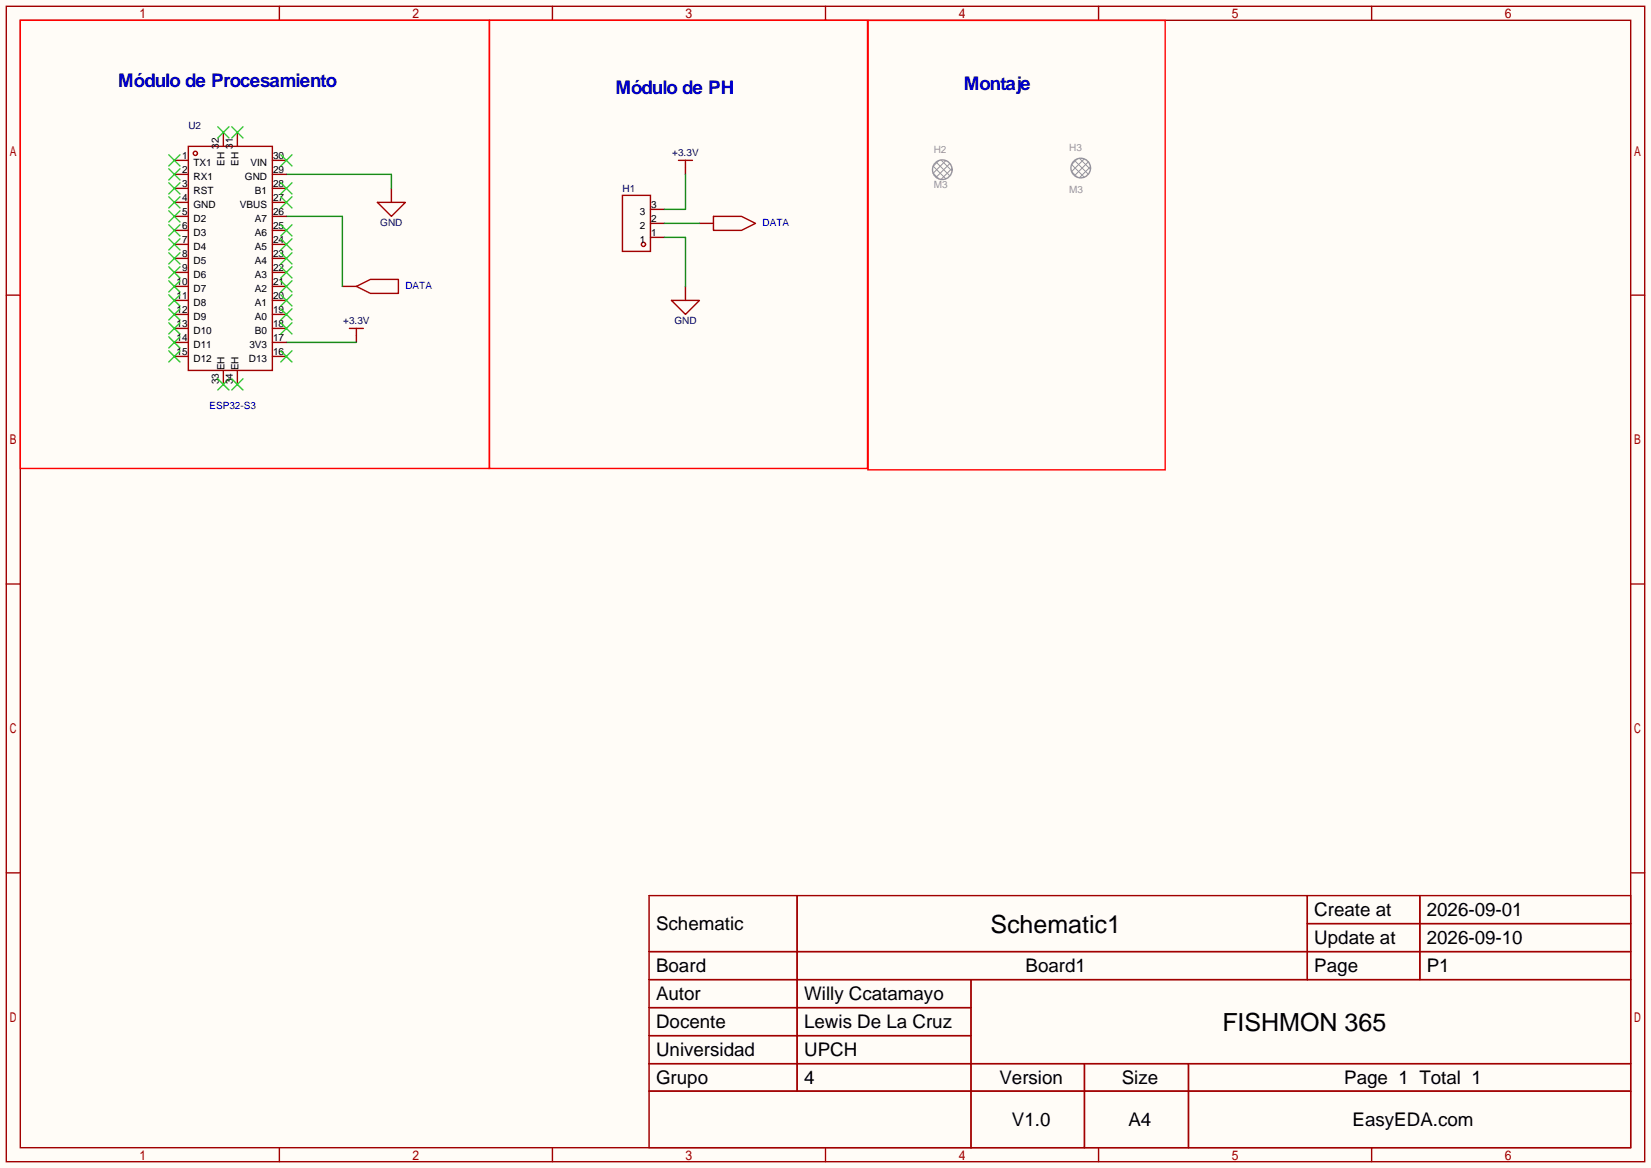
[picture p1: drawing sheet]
<svg xmlns="http://www.w3.org/2000/svg" width="299mm" height="212mm" viewBox="0 0 299 212" stroke-linecap="round" stroke-linejoin="round" font-family="sans-serif">
<path d="M0 0h299.5v211.8h-299.5z" fill="#fffcf7"/>
<g fill="none" stroke="#a10000" stroke-width=".25">
<path d="M1.1 1.1h297.2v209.6h-297.2zM3.7 3.7h292.1v204.5h-292.1zM50.7 1.1v2.6M100.2 1.1v2.6M149.7 1.1v2.6M199.3 1.1v2.6M248.8 1.1v2.6M34.2 26.5h15.2v40.7h-15.2zM68.5 36.7h5l-2.5 2.5zM112.9 35.4h5.1v10.2h-5.1zM123.1 29.1h2.5M124.3 29.1v1.3"/>
<path d="M129.4 39.2h5.1l2.5 1.3-2.5 1.3h-5.1zM1.1 53.5h2.6M63.4 59.6h2.5M64.6 51.9l2.6-1.2h5.1v2.5h-5.1zM64.6 59.6v1.2M121.8 54.5h5.1l-2.6 2.5zM295.8 53.5h2.5M1.1 105.9h2.6M295.8 105.9h2.5M1.1 158.3h2.6M295.8 158.3h2.5M117.7 162.4h178.1v45.8h-178.1z"/>
<path d="M117.7 172.6h178.1M117.7 177.7h178.1M144.6 162.4v35.5M176.1 177.7v30.5M237.1 162.4v15.3M237.1 167.5h58.7M257.5 162.4v15.3M117.7 182.8h58.4M117.7 192.9h178.1M117.7 187.8h58.4M117.7 197.9h178.1M196.7 192.9v15.3"/>
<path d="M215.6 192.9v15.3M50.7 208.2v2.5M100.2 208.2v2.5M149.7 208.2v2.5M199.3 208.2v2.5M248.8 208.2v2.5"/>
<circle cx="35.4" cy="27.8" r=".38"/>
<circle cx="116.7" cy="44.3" r=".38"/>
</g>
<g fill="none" stroke="#870000" stroke-width=".25">
<path d="M31.6 29.1h2.6M31.6 31.6h2.6M31.6 34.2h2.6M31.6 36.7h2.6M31.6 39.2h2.6M40.5 24v2.5M43.1 24v2.5M49.4 29.1h2.5M49.4 31.6h2.5M49.4 34.2h2.5M49.4 36.7h2.5M49.4 39.2h2.5"/>
<path d="M71 34.2v2.5M118 38h2.5M124.3 30.4v1.2M31.6 51.9h2.6M31.6 41.8h2.6M31.6 44.3h2.6M31.6 46.9h2.6M31.6 49.4h2.6M31.6 54.5h2.6M31.6 57h2.6M31.6 59.6h2.6M49.4 51.9h2.5"/>
<path d="M49.4 41.8h2.5M49.4 44.3h2.5M49.4 46.9h2.5M49.4 49.4h2.5M49.4 54.5h2.5M49.4 57h2.5M49.4 59.6h2.5M62.1 51.9h2.5M118 43.1h2.5M118 40.5h2.5M124.3 51.9v2.6M126.9 40.5h2.5"/>
<path d="M31.6 62.1h2.6M31.6 64.6h2.6M40.5 67.2v2.5M43.1 67.2v2.5M49.4 62.1h2.5M49.4 64.6h2.5M64.6 60.8v1.3"/>
</g>
<path d="M51.9 39.2h10.2v12.7M51.9 31.6h19.1v2.6M124.3 31.6v6.4h-3.8M120.5 40.5h6.4M120.5 43.1h3.8v8.8M51.9 62.1h12.7" fill="none" stroke="#008700" stroke-width=".25"/>
<path d="M3.7 3.7h85.1v81.3h-85.1zM88.8 3.7h68.6v81.3h-68.6zM157.4 3.7h53.9v81.5h-53.9z" fill="none" stroke="#f00" stroke-width=".25"/>
<g fill="none" stroke="#3c3" stroke-width=".25">
<path d="M30.6 28.1l2 2M30.6 30.6l2 2M30.6 33.1l2 2.1M30.6 35.7l2 2M30.6 38.2l2 2.1M32.6 28.1l-2 2M32.6 30.6l-2 2M32.6 33.1l-2 2.1M32.6 35.7l-2 2M32.6 38.2l-2 2.1M39.5 23l2 2M41.5 23l-2 2"/>
<path d="M42 23l2.1 2M44.1 23l-2.1 2M50.9 35.7l2.1 2M50.9 33.1l2.1 2.1M50.9 28.1l2.1 2M53 33.1l-2.1 2.1M53 35.7l-2.1 2M53 28.1l-2.1 2M30.6 40.8l2 2M30.6 43.3l2 2M30.6 45.8l2 2.1M30.6 48.4l2 2"/>
<path d="M30.6 50.9l2 2.1M30.6 53.5l2 2M30.6 56l2 2M30.6 58.5l2 2.1M32.6 40.8l-2 2M32.6 43.3l-2 2M32.6 45.8l-2 2.1M32.6 48.4l-2 2M32.6 50.9l-2 2.1M32.6 53.5l-2 2M32.6 56l-2 2M32.6 58.5l-2 2.1"/>
<path d="M50.9 58.5l2.1 2.1M50.9 56l2.1 2M50.9 53.5l2.1 2M50.9 50.9l2.1 2.1M50.9 48.4l2.1 2M50.9 45.8l2.1 2.1M50.9 43.3l2.1 2M50.9 40.8l2.1 2M53 43.3l-2.1 2M53 58.5l-2.1 2.1M53 56l-2.1 2M53 53.5l-2.1 2"/>
<path d="M53 50.9l-2.1 2.1M53 48.4l-2.1 2M53 45.8l-2.1 2.1M53 40.8l-2.1 2M30.6 61.1l2 2M30.6 63.6l2 2.1M32.6 61.1l-2 2M32.6 63.6l-2 2.1M39.5 68.7l2 2M41.5 68.7l-2 2M42 68.7l2.1 2M44.1 68.7l-2.1 2"/>
<path d="M50.9 63.6l2.1 2.1M53 63.6l-2.1 2.1"/>
</g>
<g fill="none" stroke="#999" stroke-width=".18">
<path d="M169.3 31.4l1 1M169.8 29.4l2.5 2.5M170.3 29.1l-1 1.1 2.3 2.2M170.7 29l2 2M171.6 29.1l-2.3 2.3M172.3 29.7l-2.5 2.5M172.7 30.5l-2 2M194.9 29.1l2.5 2.5M195.4 28.8l-1 1.1 2.3 2.2M195.8 28.7l2 2M196.7 28.8l-2.3 2.3 1 1M197.4 29.4l-2.5 2.5"/>
<path d="M197.8 30.2l-2 2"/>
</g>
<g fill="none" stroke="#999" stroke-width=".25">
<circle cx="170.9" cy="30.8" r="1.78"/>
<circle cx="196" cy="30.5" r="1.78"/>
</g>
<g font-size="4.5">
<text x="179.6" y="169.2">Schematic1</text>
<text x="221.7" y="187">FISHMON 365</text>
</g>
<g font-size="3.4" fill="#00c">
<text x="21.5" y="15.8">Módulo de Procesamiento</text>
<text x="111.6" y="17.1">Módulo de PH</text>
<text x="174.8" y="16.3">Montaje</text>
</g>
<g font-size="3.4">
<text x="238.4" y="166.1">Create at</text>
<text x="258.8" y="166.1">2026-09-01</text>
<text x="119" y="168.7">Schematic</text>
<text x="238.4" y="171.2">Update at</text>
<text x="258.8" y="171.2">2026-09-10</text>
<text x="119" y="176.3">Board</text>
<text x="186" y="176.3">Board1</text>
<text x="238.4" y="176.3">Page</text>
<text x="258.8" y="176.3">P1</text>
<text x="119" y="181.4">Autor</text>
<text x="145.9" y="181.4">Willy Ccatamayo</text>
<text x="119" y="186.5">Docente</text>
<text x="119" y="191.5">Universidad</text>
<text x="145.9" y="186.5">Lewis De La Cruz</text>
<text x="145.9" y="191.5">UPCH</text>
<text x="119" y="196.6">Grupo</text>
<text x="145.9" y="196.6">4</text>
<text x="181.3" y="196.6">Version</text>
<text x="203.5" y="196.6">Size</text>
<text x="243.8" y="196.6">Page 1 Total 1</text>
<text x="183.5" y="204.2">V1.0</text>
<text x="204.7" y="204.2">A4</text>
<text x="245.3" y="204.2">EasyEDA.com</text>
</g>
<g font-size="1.8" fill="#000080">
<text x="34.2" y="23.5">U2</text>
<text x="121.9" y="28.3">+3.3V</text>
<text x="112.9" y="34.9">H1</text>
<text x="69" y="41">GND</text>
<text x="62.2" y="58.8">+3.3V</text>
<text x="122.3" y="58.8">GND</text>
</g>
<g font-size="1.8">
<text x="33" y="28.8">1</text>
<text x="39.7" y="27" transform="rotate(-90 39.7 27)">32</text>
<text x="42.3" y="27" transform="rotate(-90 42.3 27)">31</text>
<text x="49.5" y="28.8">30</text>
<text x="33" y="31.3">2</text>
<text x="33" y="33.9">3</text>
<text x="35.1" y="30">TX1</text>
<text x="35.1" y="32.6">RX1</text>
<text x="35.1" y="35.1">RST</text>
<text x="40.7" y="30.1" transform="rotate(-90 40.7 30.1)">EH</text>
<text x="43.3" y="30.1" transform="rotate(-90 43.3 30.1)">EH</text>
<text x="44.4" y="32.6">GND</text>
<text x="45.4" y="30">VIN</text>
<text x="46.2" y="35.1">B1</text>
<text x="49.5" y="33.9">28</text>
<text x="49.5" y="31.3">29</text>
<text x="33" y="36.4">4</text>
<text x="33" y="38.9">5</text>
<text x="33" y="41.5">6</text>
<text x="35.1" y="37.7">GND</text>
<text x="35.1" y="40.2">D2</text>
<text x="43.5" y="37.7">VBUS</text>
<text x="46.2" y="40.2">A7</text>
<text x="49.5" y="41.5">25</text>
<text x="49.5" y="38.9">26</text>
<text x="49.5" y="36.4">27</text>
<text x="116" y="41.5">2</text>
<text x="116" y="38.9">3</text>
<text x="118.1" y="40.2">2</text>
<text x="118.1" y="37.7">3</text>
<text x="33" y="44">7</text>
<text x="33" y="46.6">8</text>
<text x="35.1" y="42.7">D3</text>
<text x="35.1" y="45.3">D4</text>
<text x="35.1" y="47.8">D5</text>
<text x="46.2" y="47.8">A4</text>
<text x="46.2" y="45.3">A5</text>
<text x="46.2" y="42.7">A6</text>
<text x="49.5" y="46.6">23</text>
<text x="49.5" y="44">24</text>
<text x="116" y="44">1</text>
<text x="118.1" y="42.7">1</text>
<text x="32" y="51.6">10</text>
<text x="33" y="49.1">9</text>
<text x="35.1" y="50.4">D6</text>
<text x="35.1" y="52.9">D7</text>
<text x="46.2" y="52.9">A2</text>
<text x="46.2" y="50.4">A3</text>
<text x="49.5" y="51.6">21</text>
<text x="49.5" y="49.1">22</text>
<text x="32" y="54.2">11</text>
<text x="32" y="56.7">12</text>
<text x="32" y="59.3">13</text>
<text x="35.1" y="55.4">D8</text>
<text x="35.1" y="58">D9</text>
<text x="46.2" y="58">A0</text>
<text x="46.2" y="55.4">A1</text>
<text x="49.5" y="59.3">18</text>
<text x="49.5" y="56.7">19</text>
<text x="49.5" y="54.2">20</text>
<text x="32" y="61.8">14</text>
<text x="32" y="64.3">15</text>
<text x="35.1" y="60.5">D10</text>
<text x="35.1" y="63.1">D11</text>
<text x="35.1" y="65.6">D12</text>
<text x="45.1" y="65.6">D13</text>
<text x="45.2" y="63.1">3V3</text>
<text x="46.2" y="60.5">B0</text>
<text x="49.5" y="64.3">16</text>
<text x="49.5" y="61.8">17</text>
<text x="39.7" y="69.7" transform="rotate(-90 39.7 69.7)">33</text>
<text x="40.7" y="67.2" transform="rotate(-90 40.7 67.2)">EH</text>
<text x="42.3" y="69.7" transform="rotate(-90 42.3 69.7)">34</text>
<text x="43.3" y="67.2" transform="rotate(-90 43.3 67.2)">EH</text>
</g>
<g font-size="1.8" fill="#999">
<text x="169.4" y="27.8">H2</text>
<text x="193.9" y="27.3">H3</text>
<text x="169.4" y="34.2">M3</text>
<text x="193.9" y="34.9">M3</text>
</g>
<g font-size="1.8" fill="#00f">
<text x="138.3" y="41">DATA</text>
<text x="73.5" y="52.4">DATA</text>
<text x="38" y="74.3">ESP32-S3</text>
</g>
</svg>
